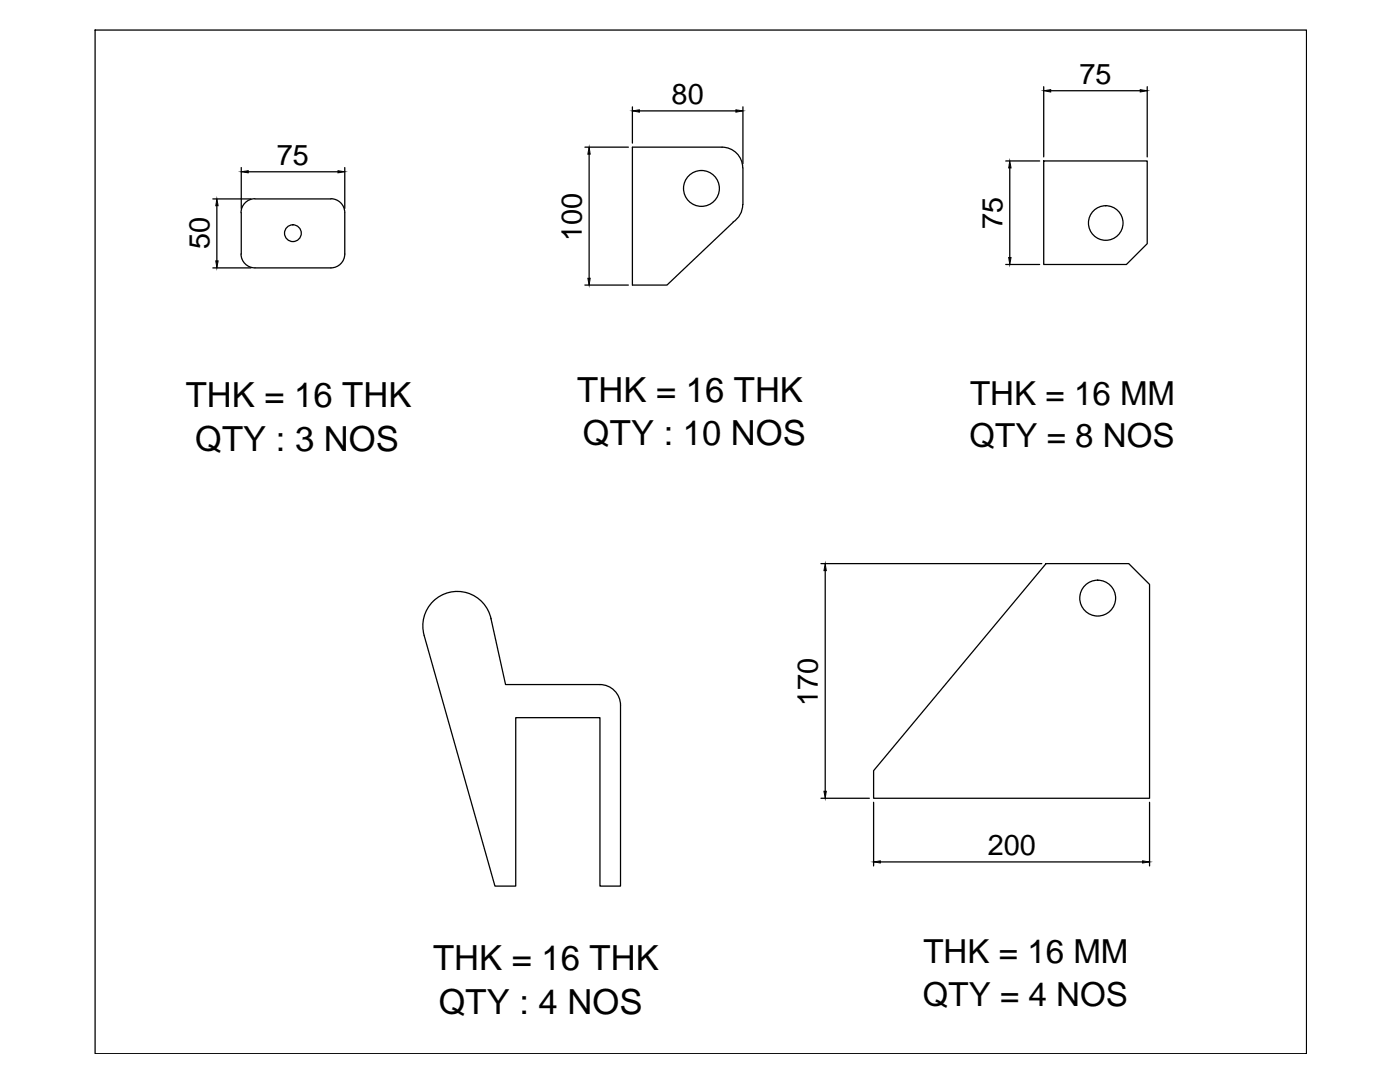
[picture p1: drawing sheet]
<svg xmlns="http://www.w3.org/2000/svg" width="279mm" height="216mm" viewBox="0 0 279 216" stroke-linecap="round" stroke-linejoin="round" font-family="sans-serif">
<!-- layer: 0 -->
<g fill="none" stroke="#000" stroke-width=".25">
<path d="M19 6h241.7v204.3h-241.7zM208.3 17.3v14M209.7 18.1h17.9M229 17.3v14M42.5 39.7h7.6M48.1 33.4v8.2M49.5 34.3h18M50.9 39.7a2.77 2.77 0 0 0-2.8 2.7M50.9 39.7h15.2M66 39.7a2.77 2.77 0 0 1 2.8 2.7M68.8 33.4v8.2M116.7 29.4h8.7"/>
<path d="M117.6 30.8v24.7M126.2 21.3v7.3M127.6 22.1h19.3M144.1 29.4a4.1 4.1 0 0 1 4.1 4.1M144.1 29.4h-17.9v27.5h6.9l13.2-12.5M148.3 21.3v11.4M148.3 33.5v7.3M200.7 32.1h6.8M201.5 33.5v17.9M208.3 32.1h20.7v16.5l-4.2 4.2h-16.5zM42.5 53.5h7.6M43.3 41v11.1"/>
<path d="M48.1 50.7a2.77 2.77 0 0 0 2.8 2.8h15.2M48.1 42.4v8.3M68.8 42.4v8.3a2.77 2.77 0 0 1-2.8 2.8M116.7 56.9h8.7M148.2 40.8a4.1 4.1 0 0 1-1.9 3.5M200.7 52.8h6.8M163.8 112.5h44.1M164.7 113.9v44M208.8 112.5h16.5l4.1 4.1v42.7h-55.1v-5.5zM84.6 126.8l14.2 50h4.1v-33.6h16.8v33.6h4.1v-36.1M98 123.4l2.9 13.2h18.8M98 123.5a6.9 6.9 0 0 0-8.4-5.3 6.9 6.9 0 0 0-5 8.6"/>
<path d="M119.7 136.6a4.1 4.1 0 0 1 4.1 4.1M163.8 159.3h9.7M174.3 160.1v12.7M175.7 172h52.3M229.4 160.1v12.7"/>
<circle cx="140" cy="37.6" r="3.6"/>
<circle cx="58.5" cy="46.5" r="1.67"/>
<circle cx="220.7" cy="44.5" r="3.5"/>
<circle cx="219.1" cy="119.3" r="3.6"/>
</g>
<g fill="#000" stroke="#000" stroke-width=".2">
<path d="M208.3 18.1l1.4-.2v.5zM227.6 17.9l1.4 .2-1.4 .3zM48.1 34.3l1.4-.2v.4zM67.5 34.1l1.3 .2-1.3 .2zM117.6 29.4l.2 1.4h-.5zM126.2 22.1l1.4-.2v.5zM146.9 21.9l1.4 .2-1.4 .3zM201.5 32.1l.3 1.4h-.5zM43.1 52.1h.4l-.2 1.4zM43.3 39.7l.2 1.3h-.4zM117.3 55.5h.5l-.2 1.4zM201.3 51.4h.5l-.3 1.4z"/>
<path d="M164.7 112.5l.2 1.4h-.5zM164.4 157.9h.5l-.2 1.4zM174.3 172l1.4-.2v.4zM228 171.8l1.4 .2-1.4 .2z"/>
</g>
<g font-size="6.9">
<text x="37.1" y="81.1">THK = 16 THK</text>
<text x="115.2" y="80.2">THK = 16 THK</text>
<text x="39" y="89.9">QTY : 3 NOS</text>
<text x="116.3" y="88.9">QTY : 10 NOS</text>
<text x="86.4" y="193.6">THK = 16 THK</text>
<text x="87.6" y="202.3">QTY : 4 NOS</text>
</g>
<g font-size="6.6">
<text x="193.6" y="80.7">THK = 16 MM</text>
<text x="193.5" y="89.2">QTY = 8 NOS</text>
<text x="184.3" y="192.2">THK = 16 MM</text>
<text x="184.2" y="200.7">QTY = 4 NOS</text>
</g>
<g font-size="5.8">
<text x="215.4" y="16.7">75</text>
<text x="134" y="20.7">80</text>
<text x="55.3" y="32.8">75</text>
<text x="200.1" y="45.7" transform="rotate(-90 200.1 45.7)">75</text>
<text x="41.8" y="49.7" transform="rotate(-90 41.8 49.7)">50</text>
<text x="116.1" y="48.1" transform="rotate(-90 116.1 48.1)">100</text>
<text x="163.2" y="140.9" transform="rotate(-90 163.2 140.9)">170</text>
<text x="197.1" y="170.5">200</text>
</g>
</svg>
